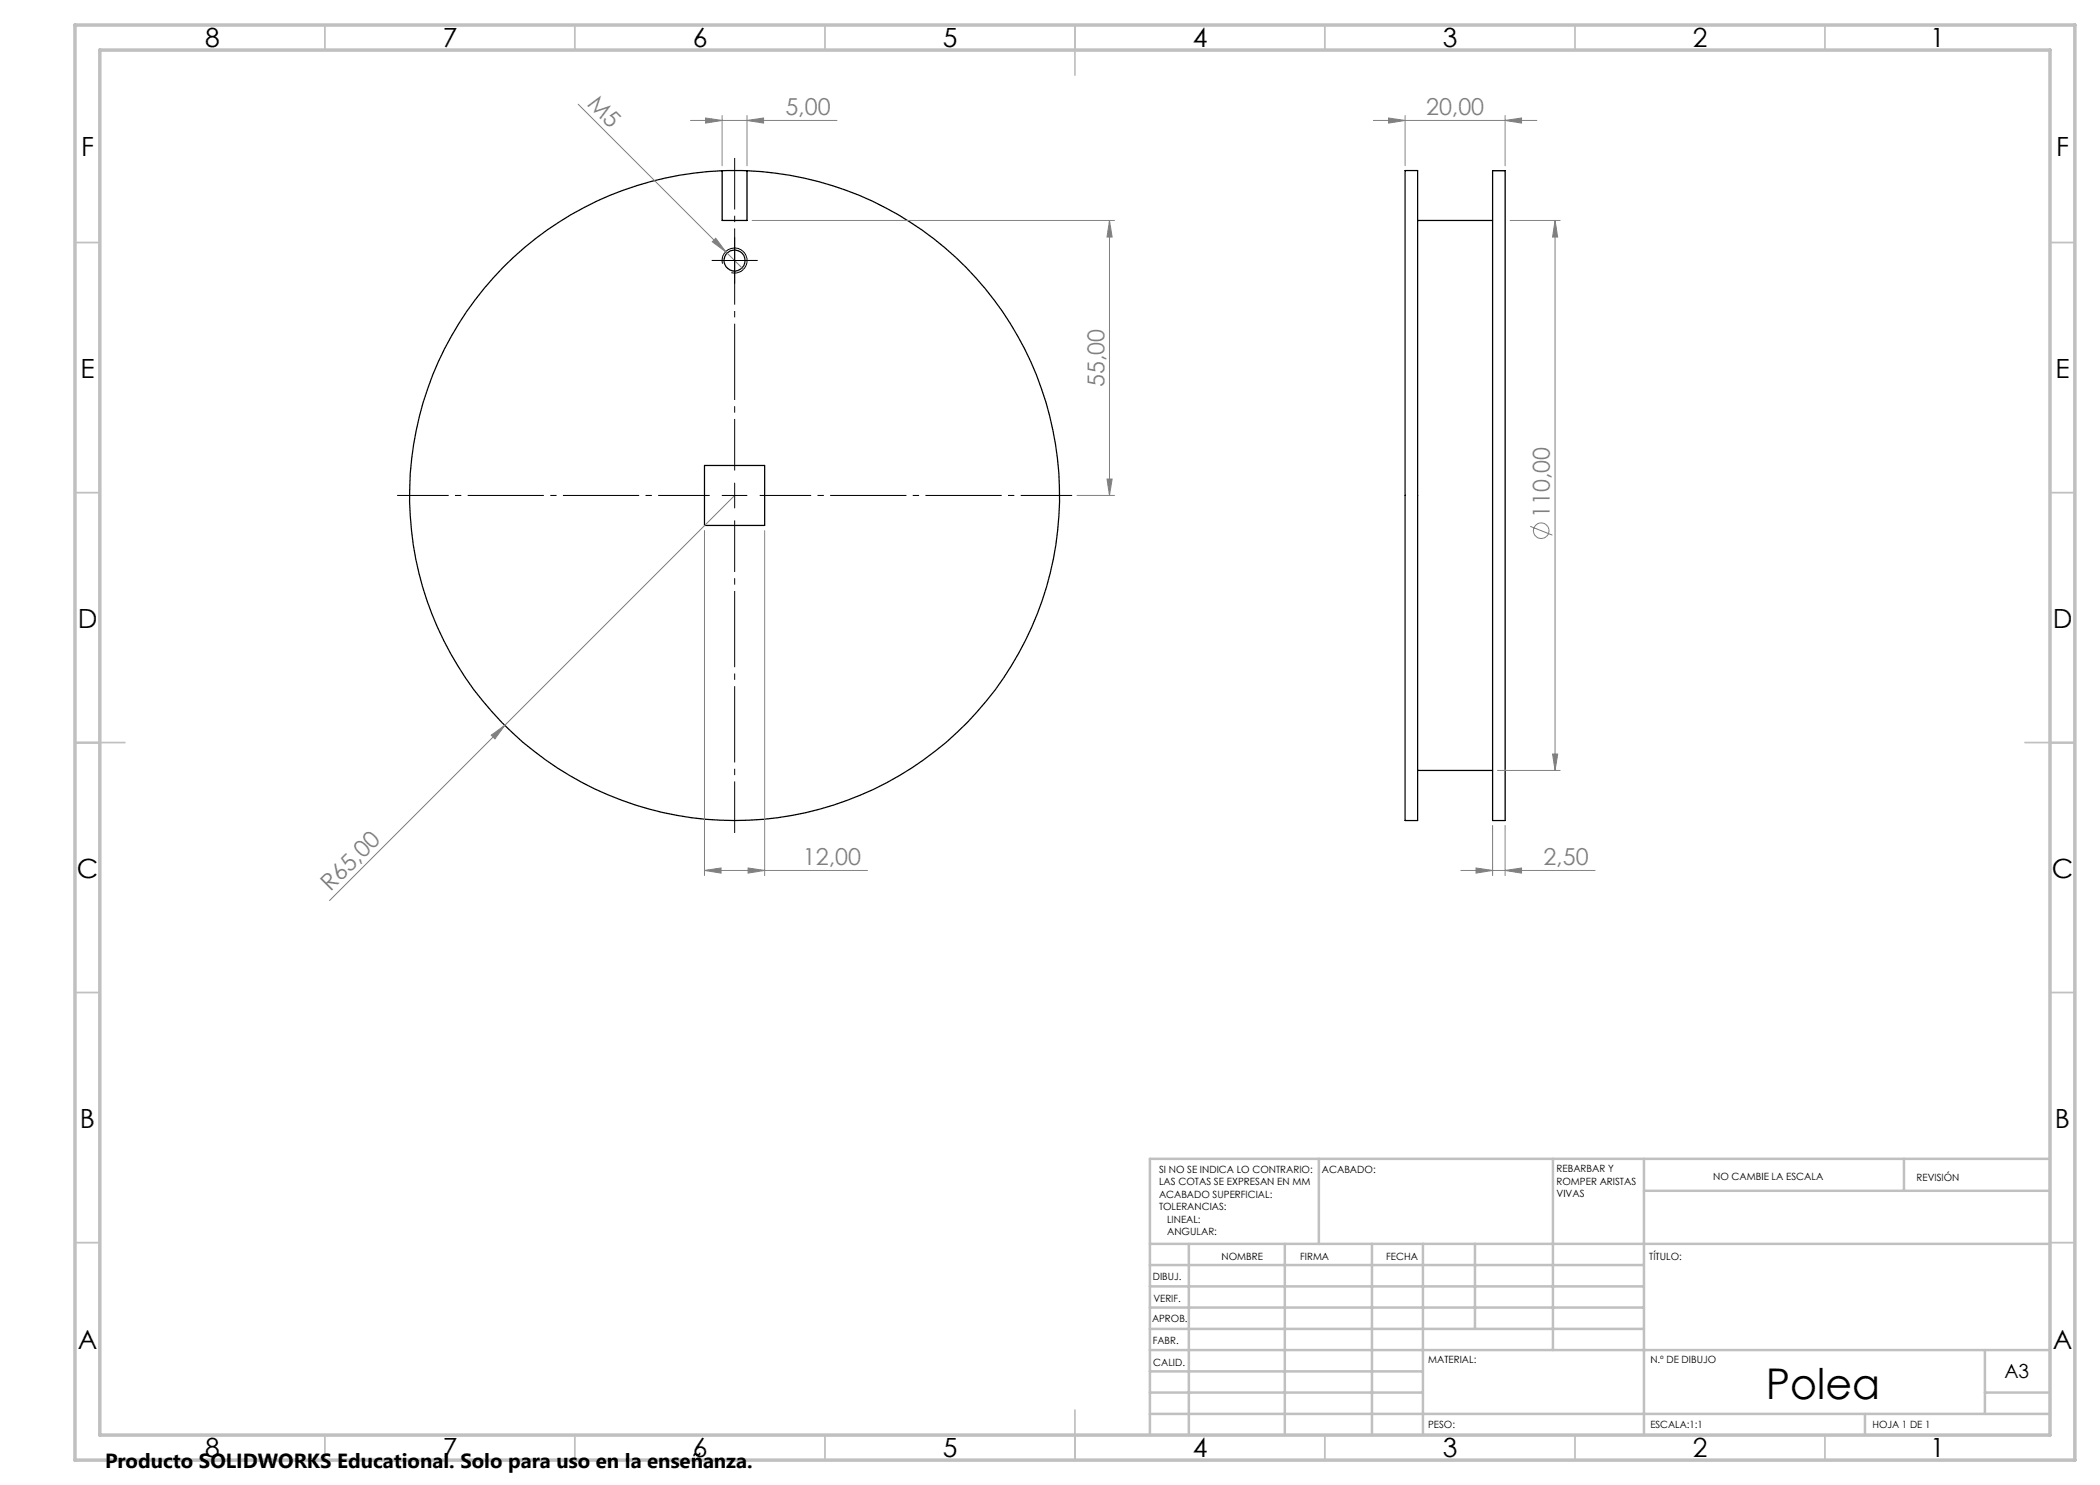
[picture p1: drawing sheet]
<svg xmlns="http://www.w3.org/2000/svg" width="420mm" height="297mm" viewBox="0 0 420 297" stroke-linecap="round" stroke-linejoin="round" font-family="sans-serif">
<g fill="none" stroke="#000" stroke-width=".25">
<path d="M144.4 34.1a65 65 0 0 0-53.4 98.2 65 65 0 0 0 111.8 0 65 65 0 0 0-53.4-98.2M144.4 34.1h5M144.4 34.1v10h5v-10M281 34.1h2.5v130h-2.5zM298.5 34.1h2.5v130h-2.5zM283.5 44.1h15M140.9 93.1h12v12h-12zM283.5 154.1h15"/>
<circle cx="146.9" cy="52.1" r="2.1"/>
</g>
<g fill="none" stroke="#808080" stroke-width=".2">
<path d="M115.6 20.8l29.5 29.5M138.1 24.1h29.3M141.1 23.6l3.3 .5-3.3 .5zM144.4 23.1v10.1M149.4 24.1l3.3-.5v1zM149.4 23.1v10.1M274.7 24.1h32.7M277.7 23.6l3.3 .5-3.3 .5zM281 23.1v10M301 24.1l3.3-.5v1zM301 23.1v10.1M142.5 48.4l.7-.7 1.9 2.6z"/>
<path d="M145.1 50.3l3.6 3.6M150.4 44.1h72.5M221.9 44.1l.5 3.3h-1zM221.9 44.1v55M302 44.1h10M311 44.1l.5 3.3h-1zM311 44.1v110M146.9 99.1l-81 81M215.4 99.1h7.5M221.4 95.8h1l-.5 3.3zM140.9 106.1v69M152.9 106.1v69"/>
<path d="M306 105.3l4.5 1.7M98.2 147l2.8-1.9-2 2.7zM299.5 154.1h12.5M310.5 150.8h1l-.5 3.3zM140.9 174.1l3.3-.5v1zM140.9 174.1h32.6M149.6 173.6l3.3 .5-3.3 .5zM292.2 174.1h26.8M295.2 173.6l3.3 .5-3.3 .5zM298.5 165.1v10M301 174.1l3.3-.5v1zM301 165.1v10"/>
<circle cx="308.2" cy="106.1" r="1.55"/>
</g>
<path d="M144.4 52.1h5M144.5 52.7a2.51 2.51 0 0 1 2.2-3.1 2.51 2.51 0 0 1 2.7 2.8 2.51 2.51 0 0 1-3.1 2.1M146.9 49.6v5M144.4 99.1h5M146.9 96.6v5" fill="none" stroke="#000" stroke-width=".2"/>
<path d="M141.9 99.1h-62.5M146.9 94.1v-62.5M151.9 99.1h62.5M146.9 104.1v62.5" fill="none" stroke="#000" stroke-width=".2" stroke-dasharray="15.2 1.3 1.3 1.3" stroke-dashoffset="4.9" stroke-linecap="butt"/>
<path d="M144.4 52.1h-2.1M146.9 49.6v-2.1M146.9 54.6v2.1M149.4 52.1h2.1" fill="none" stroke="#000" stroke-width=".2" stroke-dasharray="15.2 1.3 1.3 1.3" stroke-linecap="butt"/>
<g fill="none" stroke="#c0c0c0" stroke-width=".35">
<path d="M65 5v5M115 5v5M165 5v5M215 5v10M265 5v5M315 5v5M365 5v5M15 48.5h5M410 48.5h5M15 98.5h5M410 98.5h5M15 148.5h10"/>
<path d="M405 148.5h10M15 198.5h5M410 198.5h5M15 248.5h5M410 248.5h5M65 287v5M115 287v5M165 287v5M215 282v10M265 287v5M315 287v5M365 287v5"/>
</g>
<g fill="none" stroke="#c0c0c0" stroke-width=".5">
<path d="M263.8 231.8v17M310.6 231.8v38.2M328.8 231.8v55.2M328.8 238.2h81.2M380.8 231.8v6.4M410 231.8h-180v55.2M230 248.8h180M230 257.3h98.8M230 253h98.8M237.8 248.8v38.2M257 248.8v38.2M274.4 248.8v38.2"/>
<path d="M284.6 248.8v38.2M295 248.8v17M230 265.8h98.8M230 261.5h98.8M230 278.5h54.6M230 274.3h54.6M230 270h180M397 278.5h13M397 270v12.8M230 282.8h180M373 282.8v4.2"/>
</g>
<path d="M15 5h400v287h-400zM20 10h390v277h-390z" fill="none" stroke="#c0c0c0" stroke-width=".7"/>
<g fill="#808080">
<path d="M142.5 48.4l.7-.7 1.9 2.6z"/>
<path d="M98.2 147l2.8-1.9-2 2.7z"/>
<path d="M141.1 23.6l3.3 .5-3.3 .5zM149.4 24.1l3.3-.5v1z"/>
<path d="M149.6 173.6l3.3 .5-3.3 .5zM140.9 174.1l3.3-.5v1z"/>
<path d="M221.9 44.1l.5 3.3h-1zM221.4 95.8h1l-.5 3.3z"/>
<path d="M301 24.1l3.3-.5v1zM277.7 23.6l3.3 .5-3.3 .5z"/>
<path d="M295.2 173.6l3.3 .5-3.3 .5zM301 174.1l3.3-.5v1z"/>
<path d="M310.5 150.8h1l-.5 3.3zM311 44.1l.5 3.3h-1z"/>
</g>
<text font-size="8.5" x="353.2" y="279.7">Polea</text>
<g font-size="5.3">
<text x="41" y="9.5">8</text>
<text x="88.5" y="9.5">7</text>
<text x="138.5" y="9.5">6</text>
<text x="188.5" y="9.5">5</text>
<text x="238.5" y="9.5">4</text>
<text x="288.5" y="9.5">3</text>
<text x="338.5" y="9.5">2</text>
<text x="386" y="9.5">1</text>
<text x="16.2" y="31.3">F</text>
<text x="411.2" y="31.3">F</text>
<text x="16.1" y="75.5">E</text>
<text x="411.1" y="75.5">E</text>
<text x="15.5" y="125.5">D</text>
<text x="410.5" y="125.5">D</text>
<text x="15.4" y="175.5">C</text>
<text x="410.4" y="175.5">C</text>
<text x="16" y="225.5">B</text>
<text x="411" y="225.5">B</text>
<text x="15.5" y="269.8">A</text>
<text x="410.5" y="269.8">A</text>
<text x="41" y="291.5">8</text>
<text x="88.5" y="291.5">7</text>
<text x="138.5" y="291.5">6</text>
<text x="188.5" y="291.5">5</text>
<text x="238.5" y="291.5">4</text>
<text x="288.5" y="291.5">3</text>
<text x="338.5" y="291.5">2</text>
<text x="386" y="291.5">1</text>
</g>
<g font-size="4.7" fill="#808080">
<text x="117.3" y="21" transform="rotate(45 117.3 21)">M5</text>
<text x="157.1" y="23.1">5,00</text>
<text x="285.2" y="23.1">20,00</text>
<text x="220.9" y="77.4" transform="rotate(-90 220.9 77.4)">55,00</text>
<text x="310" y="103.6" transform="rotate(-90 310 103.6)">110,00</text>
<text x="160.6" y="173.1">12,00</text>
<text x="308.7" y="173.1">2,50</text>
<text x="66.1" y="178.5" transform="rotate(-45 66.1 178.5)">R65,00</text>
</g>
<text font-size="4.1" x="21" y="293.7">Producto SOLIDWORKS Educational. Solo para uso en la enseñanza.</text>
<text font-size="3.9" x="400.9" y="275.5">A3</text>
<g font-size="2">
<text x="231.8" y="234.6">SI NO SE INDICA LO CONTRARIO:</text>
<text x="231.8" y="237.1">LAS COTAS SE EXPRESAN EN MM</text>
<text x="231.8" y="239.6">ACABADO SUPERFICIAL:</text>
<text x="264.4" y="234.6">ACABADO:</text>
<text x="311.3" y="234.5">REBARBAR Y</text>
<text x="311.3" y="237">ROMPER ARISTAS</text>
<text x="311.3" y="239.5">VIVAS</text>
<text x="342.6" y="236">NO CAMBIE LA ESCALA</text>
<text x="383.3" y="236.2">REVISIÓN</text>
<text x="231.8" y="242.1">TOLERANCIAS:</text>
<text x="233.4" y="244.6">LINEAL:</text>
<text x="233.4" y="247.1">ANGULAR:</text>
<text x="244.3" y="252">NOMBRE</text>
<text x="260" y="251.9">FIRMA</text>
<text x="277.2" y="251.9">FECHA</text>
<text x="329.9" y="251.9">TÍTULO:</text>
<text x="230.6" y="256.1">DIBUJ.</text>
<text x="230.7" y="260.3">VERIF.</text>
<text x="230.4" y="264.4">APROB.</text>
<text x="230.5" y="268.8">FABR.</text>
<text x="230.7" y="273.1">CALID.</text>
<text x="285.6" y="272.5">MATERIAL:</text>
<text x="330.1" y="272.5">N.º DE DIBUJO</text>
<text x="285.6" y="285.5">PESO:</text>
<text x="330.1" y="285.6">ESCALA:1:1</text>
<text x="374.5" y="285.6">HOJA 1 DE 1</text>
</g>
</svg>
